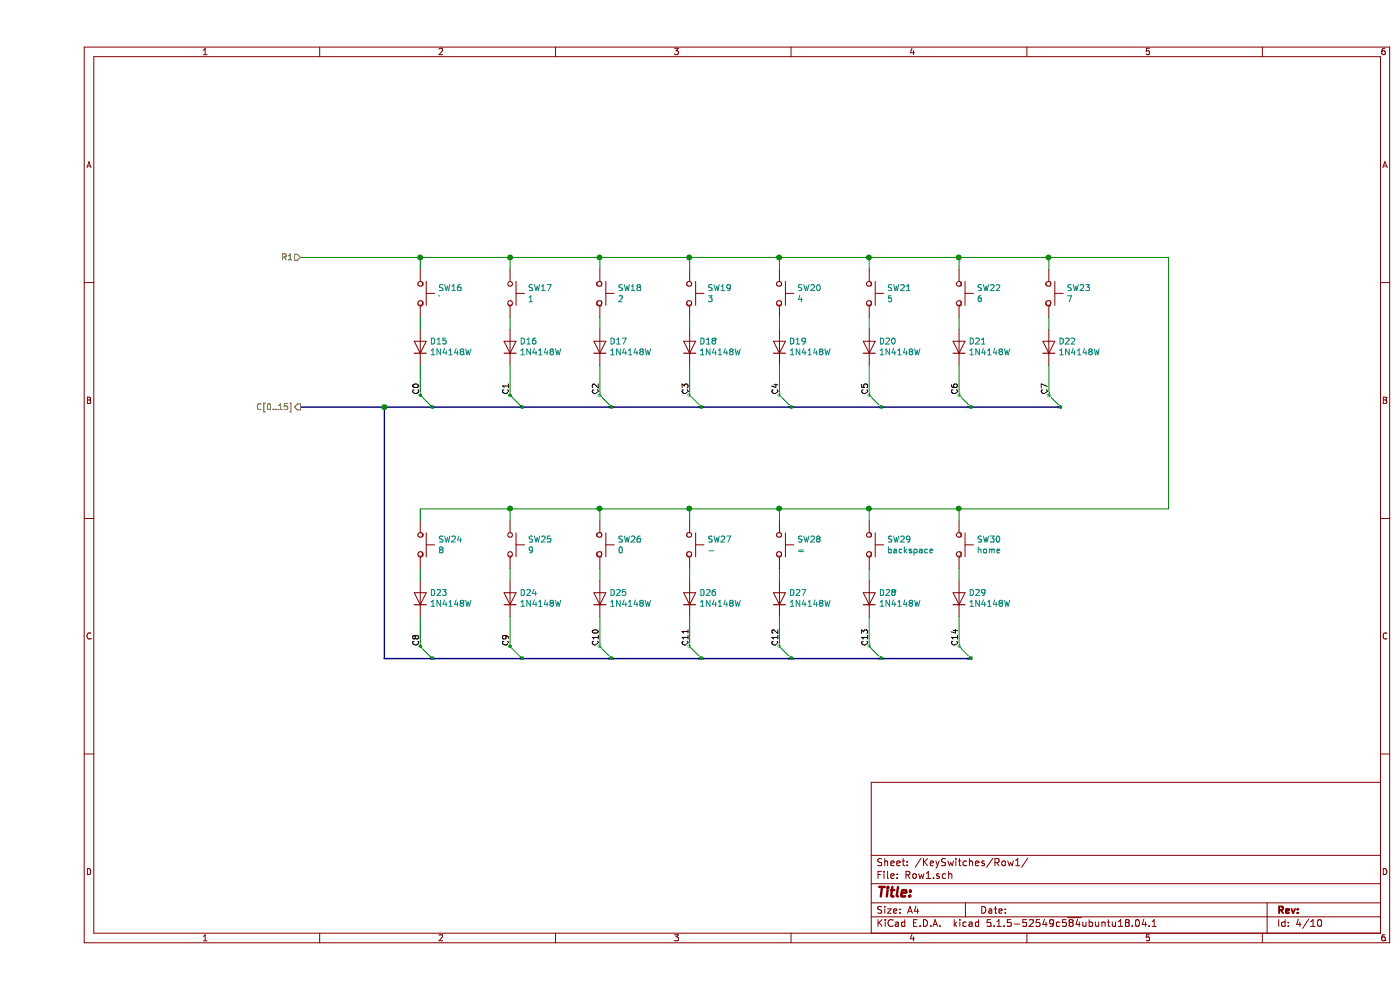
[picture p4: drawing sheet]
EESchema Schematic File Version 4
EELAYER 30 0
EELAYER END
$Descr A4 11693 8268
encoding utf-8
Sheet 4 10
Title ""
Date ""
Rev ""
Comp ""
Comment1 ""
Comment2 ""
Comment3 ""
Comment4 ""
$EndDescr
$Comp
L Switch:SW_Push SW?
U 1 1
P 3200 2450
AR Path="/5E697948/5E775B33" Ref="SW?"  Part="1" 
AR Path="/5E697948/5E6CDE4B/5E775B33" Ref="SW?"  Part="1" 
AR Path="/5E697948/5E763FD4/5E775B33" Ref="SW16"  Part="1" 
F 0 "SW16" V 3154 2598 50  0000 L CNN
F 1 "`" V 3245 2598 50  0000 L CNN
F 2 "Button_Switch_Keyboard:SW_Cherry_MX_1.00u_PCB" H 3200 2650 50  0001 C CNN
F 3 "~" H 3200 2650 50  0001 C CNN
	1    3200 2450
	0    1    1    0   
$EndComp
$Comp
L Diode:1N4148W D?
U 1 1
P 3200 2900
AR Path="/5E697948/5E775B39" Ref="D?"  Part="1" 
AR Path="/5E697948/5E6CDE4B/5E775B39" Ref="D?"  Part="1" 
AR Path="/5E697948/5E763FD4/5E775B39" Ref="D15"  Part="1" 
F 0 "D15" V 3246 2820 50  0000 R CNN
F 1 "1N4148W" V 3155 2820 50  0000 R CNN
F 2 "Diode_SMD:D_SOD-123" H 3200 2725 50  0001 C CNN
F 3 "https://www.vishay.com/docs/85748/1n4148w.pdf" H 3200 2900 50  0001 C CNN
	1    3200 2900
	0    -1   -1   0   
$EndComp
Wire Wire Line
	3200 2650 3200 2750
Text HLabel 2200 2150 0    50   Input ~ 0
R1
Wire Wire Line
	2200 2150 3200 2150
Wire Wire Line
	3200 2150 3200 2250
$Comp
L Switch:SW_Push SW?
U 1 1
P 3950 2450
AR Path="/5E697948/5E775B43" Ref="SW?"  Part="1" 
AR Path="/5E697948/5E6CDE4B/5E775B43" Ref="SW?"  Part="1" 
AR Path="/5E697948/5E763FD4/5E775B43" Ref="SW17"  Part="1" 
F 0 "SW17" V 3904 2598 50  0000 L CNN
F 1 "1" V 3995 2598 50  0000 L CNN
F 2 "Button_Switch_Keyboard:SW_Cherry_MX_1.00u_PCB" H 3950 2650 50  0001 C CNN
F 3 "~" H 3950 2650 50  0001 C CNN
	1    3950 2450
	0    1    1    0   
$EndComp
$Comp
L Diode:1N4148W D?
U 1 1
P 3950 2900
AR Path="/5E697948/5E775B49" Ref="D?"  Part="1" 
AR Path="/5E697948/5E6CDE4B/5E775B49" Ref="D?"  Part="1" 
AR Path="/5E697948/5E763FD4/5E775B49" Ref="D16"  Part="1" 
F 0 "D16" V 3996 2820 50  0000 R CNN
F 1 "1N4148W" V 3905 2820 50  0000 R CNN
F 2 "Diode_SMD:D_SOD-123" H 3950 2725 50  0001 C CNN
F 3 "https://www.vishay.com/docs/85748/1n4148w.pdf" H 3950 2900 50  0001 C CNN
	1    3950 2900
	0    -1   -1   0   
$EndComp
Wire Wire Line
	3950 2650 3950 2750
Wire Wire Line
	3950 2150 3950 2250
$Comp
L Switch:SW_Push SW?
U 1 1
P 4700 2450
AR Path="/5E697948/5E775B51" Ref="SW?"  Part="1" 
AR Path="/5E697948/5E6CDE4B/5E775B51" Ref="SW?"  Part="1" 
AR Path="/5E697948/5E763FD4/5E775B51" Ref="SW18"  Part="1" 
F 0 "SW18" V 4654 2598 50  0000 L CNN
F 1 "2" V 4745 2598 50  0000 L CNN
F 2 "Button_Switch_Keyboard:SW_Cherry_MX_1.00u_PCB" H 4700 2650 50  0001 C CNN
F 3 "~" H 4700 2650 50  0001 C CNN
	1    4700 2450
	0    1    1    0   
$EndComp
$Comp
L Diode:1N4148W D?
U 1 1
P 4700 2900
AR Path="/5E697948/5E775B57" Ref="D?"  Part="1" 
AR Path="/5E697948/5E6CDE4B/5E775B57" Ref="D?"  Part="1" 
AR Path="/5E697948/5E763FD4/5E775B57" Ref="D17"  Part="1" 
F 0 "D17" V 4746 2820 50  0000 R CNN
F 1 "1N4148W" V 4655 2820 50  0000 R CNN
F 2 "Diode_SMD:D_SOD-123" H 4700 2725 50  0001 C CNN
F 3 "https://www.vishay.com/docs/85748/1n4148w.pdf" H 4700 2900 50  0001 C CNN
	1    4700 2900
	0    -1   -1   0   
$EndComp
Wire Wire Line
	4700 2650 4700 2750
Wire Wire Line
	4700 2150 4700 2250
$Comp
L Switch:SW_Push SW?
U 1 1
P 5450 2450
AR Path="/5E697948/5E775B5F" Ref="SW?"  Part="1" 
AR Path="/5E697948/5E6CDE4B/5E775B5F" Ref="SW?"  Part="1" 
AR Path="/5E697948/5E763FD4/5E775B5F" Ref="SW19"  Part="1" 
F 0 "SW19" V 5404 2598 50  0000 L CNN
F 1 "3" V 5495 2598 50  0000 L CNN
F 2 "Button_Switch_Keyboard:SW_Cherry_MX_1.00u_PCB" H 5450 2650 50  0001 C CNN
F 3 "~" H 5450 2650 50  0001 C CNN
	1    5450 2450
	0    1    1    0   
$EndComp
$Comp
L Diode:1N4148W D?
U 1 1
P 5450 2900
AR Path="/5E697948/5E775B65" Ref="D?"  Part="1" 
AR Path="/5E697948/5E6CDE4B/5E775B65" Ref="D?"  Part="1" 
AR Path="/5E697948/5E763FD4/5E775B65" Ref="D18"  Part="1" 
F 0 "D18" V 5496 2820 50  0000 R CNN
F 1 "1N4148W" V 5405 2820 50  0000 R CNN
F 2 "Diode_SMD:D_SOD-123" H 5450 2725 50  0001 C CNN
F 3 "https://www.vishay.com/docs/85748/1n4148w.pdf" H 5450 2900 50  0001 C CNN
	1    5450 2900
	0    -1   -1   0   
$EndComp
Wire Wire Line
	5450 2650 5450 2750
Wire Wire Line
	5450 2150 5450 2250
$Comp
L Switch:SW_Push SW?
U 1 1
P 6200 2450
AR Path="/5E697948/5E775B6D" Ref="SW?"  Part="1" 
AR Path="/5E697948/5E6CDE4B/5E775B6D" Ref="SW?"  Part="1" 
AR Path="/5E697948/5E763FD4/5E775B6D" Ref="SW20"  Part="1" 
F 0 "SW20" V 6154 2598 50  0000 L CNN
F 1 "4" V 6245 2598 50  0000 L CNN
F 2 "Button_Switch_Keyboard:SW_Cherry_MX_1.00u_PCB" H 6200 2650 50  0001 C CNN
F 3 "~" H 6200 2650 50  0001 C CNN
	1    6200 2450
	0    1    1    0   
$EndComp
$Comp
L Diode:1N4148W D?
U 1 1
P 6200 2900
AR Path="/5E697948/5E775B73" Ref="D?"  Part="1" 
AR Path="/5E697948/5E6CDE4B/5E775B73" Ref="D?"  Part="1" 
AR Path="/5E697948/5E763FD4/5E775B73" Ref="D19"  Part="1" 
F 0 "D19" V 6246 2820 50  0000 R CNN
F 1 "1N4148W" V 6155 2820 50  0000 R CNN
F 2 "Diode_SMD:D_SOD-123" H 6200 2725 50  0001 C CNN
F 3 "https://www.vishay.com/docs/85748/1n4148w.pdf" H 6200 2900 50  0001 C CNN
	1    6200 2900
	0    -1   -1   0   
$EndComp
Wire Wire Line
	6200 2650 6200 2750
Wire Wire Line
	6200 2150 6200 2250
$Comp
L Switch:SW_Push SW?
U 1 1
P 6950 2450
AR Path="/5E697948/5E775B7B" Ref="SW?"  Part="1" 
AR Path="/5E697948/5E6CDE4B/5E775B7B" Ref="SW?"  Part="1" 
AR Path="/5E697948/5E763FD4/5E775B7B" Ref="SW21"  Part="1" 
F 0 "SW21" V 6904 2598 50  0000 L CNN
F 1 "5" V 6995 2598 50  0000 L CNN
F 2 "Button_Switch_Keyboard:SW_Cherry_MX_1.00u_PCB" H 6950 2650 50  0001 C CNN
F 3 "~" H 6950 2650 50  0001 C CNN
	1    6950 2450
	0    1    1    0   
$EndComp
$Comp
L Diode:1N4148W D?
U 1 1
P 6950 2900
AR Path="/5E697948/5E775B81" Ref="D?"  Part="1" 
AR Path="/5E697948/5E6CDE4B/5E775B81" Ref="D?"  Part="1" 
AR Path="/5E697948/5E763FD4/5E775B81" Ref="D20"  Part="1" 
F 0 "D20" V 6996 2820 50  0000 R CNN
F 1 "1N4148W" V 6905 2820 50  0000 R CNN
F 2 "Diode_SMD:D_SOD-123" H 6950 2725 50  0001 C CNN
F 3 "https://www.vishay.com/docs/85748/1n4148w.pdf" H 6950 2900 50  0001 C CNN
	1    6950 2900
	0    -1   -1   0   
$EndComp
Wire Wire Line
	6950 2650 6950 2750
Wire Wire Line
	6950 2150 6950 2250
$Comp
L Switch:SW_Push SW?
U 1 1
P 7700 2450
AR Path="/5E697948/5E775B89" Ref="SW?"  Part="1" 
AR Path="/5E697948/5E6CDE4B/5E775B89" Ref="SW?"  Part="1" 
AR Path="/5E697948/5E763FD4/5E775B89" Ref="SW22"  Part="1" 
F 0 "SW22" V 7654 2598 50  0000 L CNN
F 1 "6" V 7745 2598 50  0000 L CNN
F 2 "Button_Switch_Keyboard:SW_Cherry_MX_1.00u_PCB" H 7700 2650 50  0001 C CNN
F 3 "~" H 7700 2650 50  0001 C CNN
	1    7700 2450
	0    1    1    0   
$EndComp
$Comp
L Diode:1N4148W D?
U 1 1
P 7700 2900
AR Path="/5E697948/5E775B8F" Ref="D?"  Part="1" 
AR Path="/5E697948/5E6CDE4B/5E775B8F" Ref="D?"  Part="1" 
AR Path="/5E697948/5E763FD4/5E775B8F" Ref="D21"  Part="1" 
F 0 "D21" V 7746 2820 50  0000 R CNN
F 1 "1N4148W" V 7655 2820 50  0000 R CNN
F 2 "Diode_SMD:D_SOD-123" H 7700 2725 50  0001 C CNN
F 3 "https://www.vishay.com/docs/85748/1n4148w.pdf" H 7700 2900 50  0001 C CNN
	1    7700 2900
	0    -1   -1   0   
$EndComp
Wire Wire Line
	7700 2650 7700 2750
Wire Wire Line
	7700 2150 7700 2250
$Comp
L Switch:SW_Push SW?
U 1 1
P 8450 2450
AR Path="/5E697948/5E775B97" Ref="SW?"  Part="1" 
AR Path="/5E697948/5E6CDE4B/5E775B97" Ref="SW?"  Part="1" 
AR Path="/5E697948/5E763FD4/5E775B97" Ref="SW23"  Part="1" 
F 0 "SW23" V 8404 2598 50  0000 L CNN
F 1 "7" V 8495 2598 50  0000 L CNN
F 2 "Button_Switch_Keyboard:SW_Cherry_MX_1.00u_PCB" H 8450 2650 50  0001 C CNN
F 3 "~" H 8450 2650 50  0001 C CNN
	1    8450 2450
	0    1    1    0   
$EndComp
$Comp
L Diode:1N4148W D?
U 1 1
P 8450 2900
AR Path="/5E697948/5E775B9D" Ref="D?"  Part="1" 
AR Path="/5E697948/5E6CDE4B/5E775B9D" Ref="D?"  Part="1" 
AR Path="/5E697948/5E763FD4/5E775B9D" Ref="D22"  Part="1" 
F 0 "D22" V 8496 2820 50  0000 R CNN
F 1 "1N4148W" V 8405 2820 50  0000 R CNN
F 2 "Diode_SMD:D_SOD-123" H 8450 2725 50  0001 C CNN
F 3 "https://www.vishay.com/docs/85748/1n4148w.pdf" H 8450 2900 50  0001 C CNN
	1    8450 2900
	0    -1   -1   0   
$EndComp
Wire Wire Line
	8450 2650 8450 2750
Wire Wire Line
	8450 2150 8450 2250
$Comp
L Switch:SW_Push SW?
U 1 1
P 3200 4550
AR Path="/5E697948/5E775BA5" Ref="SW?"  Part="1" 
AR Path="/5E697948/5E6CDE4B/5E775BA5" Ref="SW?"  Part="1" 
AR Path="/5E697948/5E763FD4/5E775BA5" Ref="SW24"  Part="1" 
F 0 "SW24" V 3154 4698 50  0000 L CNN
F 1 "8" V 3245 4698 50  0000 L CNN
F 2 "Button_Switch_Keyboard:SW_Cherry_MX_1.00u_PCB" H 3200 4750 50  0001 C CNN
F 3 "~" H 3200 4750 50  0001 C CNN
	1    3200 4550
	0    1    1    0   
$EndComp
$Comp
L Diode:1N4148W D?
U 1 1
P 3200 5000
AR Path="/5E697948/5E775BAB" Ref="D?"  Part="1" 
AR Path="/5E697948/5E6CDE4B/5E775BAB" Ref="D?"  Part="1" 
AR Path="/5E697948/5E763FD4/5E775BAB" Ref="D23"  Part="1" 
F 0 "D23" V 3246 4920 50  0000 R CNN
F 1 "1N4148W" V 3155 4920 50  0000 R CNN
F 2 "Diode_SMD:D_SOD-123" H 3200 4825 50  0001 C CNN
F 3 "https://www.vishay.com/docs/85748/1n4148w.pdf" H 3200 5000 50  0001 C CNN
	1    3200 5000
	0    -1   -1   0   
$EndComp
Wire Wire Line
	3200 4750 3200 4850
Wire Wire Line
	3200 4250 3200 4350
$Comp
L Switch:SW_Push SW?
U 1 1
P 3950 4550
AR Path="/5E697948/5E775BB3" Ref="SW?"  Part="1" 
AR Path="/5E697948/5E6CDE4B/5E775BB3" Ref="SW?"  Part="1" 
AR Path="/5E697948/5E763FD4/5E775BB3" Ref="SW25"  Part="1" 
F 0 "SW25" V 3904 4698 50  0000 L CNN
F 1 "9" V 3995 4698 50  0000 L CNN
F 2 "Button_Switch_Keyboard:SW_Cherry_MX_1.00u_PCB" H 3950 4750 50  0001 C CNN
F 3 "~" H 3950 4750 50  0001 C CNN
	1    3950 4550
	0    1    1    0   
$EndComp
$Comp
L Diode:1N4148W D?
U 1 1
P 3950 5000
AR Path="/5E697948/5E775BB9" Ref="D?"  Part="1" 
AR Path="/5E697948/5E6CDE4B/5E775BB9" Ref="D?"  Part="1" 
AR Path="/5E697948/5E763FD4/5E775BB9" Ref="D24"  Part="1" 
F 0 "D24" V 3996 4920 50  0000 R CNN
F 1 "1N4148W" V 3905 4920 50  0000 R CNN
F 2 "Diode_SMD:D_SOD-123" H 3950 4825 50  0001 C CNN
F 3 "https://www.vishay.com/docs/85748/1n4148w.pdf" H 3950 5000 50  0001 C CNN
	1    3950 5000
	0    -1   -1   0   
$EndComp
Wire Wire Line
	3950 4750 3950 4850
Wire Wire Line
	3950 4250 3950 4350
$Comp
L Switch:SW_Push SW?
U 1 1
P 4700 4550
AR Path="/5E697948/5E775BC1" Ref="SW?"  Part="1" 
AR Path="/5E697948/5E6CDE4B/5E775BC1" Ref="SW?"  Part="1" 
AR Path="/5E697948/5E763FD4/5E775BC1" Ref="SW26"  Part="1" 
F 0 "SW26" V 4654 4698 50  0000 L CNN
F 1 "0" V 4745 4698 50  0000 L CNN
F 2 "Button_Switch_Keyboard:SW_Cherry_MX_1.00u_PCB" H 4700 4750 50  0001 C CNN
F 3 "~" H 4700 4750 50  0001 C CNN
	1    4700 4550
	0    1    1    0   
$EndComp
$Comp
L Diode:1N4148W D?
U 1 1
P 4700 5000
AR Path="/5E697948/5E775BC7" Ref="D?"  Part="1" 
AR Path="/5E697948/5E6CDE4B/5E775BC7" Ref="D?"  Part="1" 
AR Path="/5E697948/5E763FD4/5E775BC7" Ref="D25"  Part="1" 
F 0 "D25" V 4746 4920 50  0000 R CNN
F 1 "1N4148W" V 4655 4920 50  0000 R CNN
F 2 "Diode_SMD:D_SOD-123" H 4700 4825 50  0001 C CNN
F 3 "https://www.vishay.com/docs/85748/1n4148w.pdf" H 4700 5000 50  0001 C CNN
	1    4700 5000
	0    -1   -1   0   
$EndComp
Wire Wire Line
	4700 4750 4700 4850
Wire Wire Line
	4700 4250 4700 4350
$Comp
L Switch:SW_Push SW?
U 1 1
P 5450 4550
AR Path="/5E697948/5E775BCF" Ref="SW?"  Part="1" 
AR Path="/5E697948/5E6CDE4B/5E775BCF" Ref="SW?"  Part="1" 
AR Path="/5E697948/5E763FD4/5E775BCF" Ref="SW27"  Part="1" 
F 0 "SW27" V 5404 4698 50  0000 L CNN
F 1 "-" V 5495 4698 50  0000 L CNN
F 2 "Button_Switch_Keyboard:SW_Cherry_MX_1.00u_PCB" H 5450 4750 50  0001 C CNN
F 3 "~" H 5450 4750 50  0001 C CNN
	1    5450 4550
	0    1    1    0   
$EndComp
$Comp
L Diode:1N4148W D?
U 1 1
P 5450 5000
AR Path="/5E697948/5E775BD5" Ref="D?"  Part="1" 
AR Path="/5E697948/5E6CDE4B/5E775BD5" Ref="D?"  Part="1" 
AR Path="/5E697948/5E763FD4/5E775BD5" Ref="D26"  Part="1" 
F 0 "D26" V 5496 4920 50  0000 R CNN
F 1 "1N4148W" V 5405 4920 50  0000 R CNN
F 2 "Diode_SMD:D_SOD-123" H 5450 4825 50  0001 C CNN
F 3 "https://www.vishay.com/docs/85748/1n4148w.pdf" H 5450 5000 50  0001 C CNN
	1    5450 5000
	0    -1   -1   0   
$EndComp
Wire Wire Line
	5450 4750 5450 4850
Wire Wire Line
	5450 4250 5450 4350
$Comp
L Switch:SW_Push SW?
U 1 1
P 6200 4550
AR Path="/5E697948/5E775BDD" Ref="SW?"  Part="1" 
AR Path="/5E697948/5E6CDE4B/5E775BDD" Ref="SW?"  Part="1" 
AR Path="/5E697948/5E763FD4/5E775BDD" Ref="SW28"  Part="1" 
F 0 "SW28" V 6154 4698 50  0000 L CNN
F 1 "=" V 6245 4698 50  0000 L CNN
F 2 "Button_Switch_Keyboard:SW_Cherry_MX_1.00u_PCB" H 6200 4750 50  0001 C CNN
F 3 "~" H 6200 4750 50  0001 C CNN
	1    6200 4550
	0    1    1    0   
$EndComp
$Comp
L Diode:1N4148W D?
U 1 1
P 6200 5000
AR Path="/5E697948/5E775BE3" Ref="D?"  Part="1" 
AR Path="/5E697948/5E6CDE4B/5E775BE3" Ref="D?"  Part="1" 
AR Path="/5E697948/5E763FD4/5E775BE3" Ref="D27"  Part="1" 
F 0 "D27" V 6246 4920 50  0000 R CNN
F 1 "1N4148W" V 6155 4920 50  0000 R CNN
F 2 "Diode_SMD:D_SOD-123" H 6200 4825 50  0001 C CNN
F 3 "https://www.vishay.com/docs/85748/1n4148w.pdf" H 6200 5000 50  0001 C CNN
	1    6200 5000
	0    -1   -1   0   
$EndComp
Wire Wire Line
	6200 4750 6200 4850
Wire Wire Line
	6200 4250 6200 4350
$Comp
L Switch:SW_Push SW?
U 1 1
P 6950 4550
AR Path="/5E697948/5E775BEB" Ref="SW?"  Part="1" 
AR Path="/5E697948/5E6CDE4B/5E775BEB" Ref="SW?"  Part="1" 
AR Path="/5E697948/5E763FD4/5E775BEB" Ref="SW29"  Part="1" 
F 0 "SW29" V 6904 4698 50  0000 L CNN
F 1 "backspace" V 6995 4698 50  0000 L CNN
F 2 "Button_Switch_Keyboard:SW_Cherry_MX_2.00u_PCB" H 6950 4750 50  0001 C CNN
F 3 "~" H 6950 4750 50  0001 C CNN
	1    6950 4550
	0    1    1    0   
$EndComp
$Comp
L Diode:1N4148W D?
U 1 1
P 6950 5000
AR Path="/5E697948/5E775BF1" Ref="D?"  Part="1" 
AR Path="/5E697948/5E6CDE4B/5E775BF1" Ref="D?"  Part="1" 
AR Path="/5E697948/5E763FD4/5E775BF1" Ref="D28"  Part="1" 
F 0 "D28" V 6996 4920 50  0000 R CNN
F 1 "1N4148W" V 6905 4920 50  0000 R CNN
F 2 "Diode_SMD:D_SOD-123" H 6950 4825 50  0001 C CNN
F 3 "https://www.vishay.com/docs/85748/1n4148w.pdf" H 6950 5000 50  0001 C CNN
	1    6950 5000
	0    -1   -1   0   
$EndComp
Wire Wire Line
	6950 4750 6950 4850
Wire Wire Line
	6950 4250 6950 4350
$Comp
L Switch:SW_Push SW?
U 1 1
P 7700 4550
AR Path="/5E697948/5E775BF9" Ref="SW?"  Part="1" 
AR Path="/5E697948/5E6CDE4B/5E775BF9" Ref="SW?"  Part="1" 
AR Path="/5E697948/5E763FD4/5E775BF9" Ref="SW30"  Part="1" 
F 0 "SW30" V 7654 4698 50  0000 L CNN
F 1 "home" V 7745 4698 50  0000 L CNN
F 2 "Button_Switch_Keyboard:SW_Cherry_MX_1.00u_PCB" H 7700 4750 50  0001 C CNN
F 3 "~" H 7700 4750 50  0001 C CNN
	1    7700 4550
	0    1    1    0   
$EndComp
$Comp
L Diode:1N4148W D?
U 1 1
P 7700 5000
AR Path="/5E697948/5E775BFF" Ref="D?"  Part="1" 
AR Path="/5E697948/5E6CDE4B/5E775BFF" Ref="D?"  Part="1" 
AR Path="/5E697948/5E763FD4/5E775BFF" Ref="D29"  Part="1" 
F 0 "D29" V 7746 4920 50  0000 R CNN
F 1 "1N4148W" V 7655 4920 50  0000 R CNN
F 2 "Diode_SMD:D_SOD-123" H 7700 4825 50  0001 C CNN
F 3 "https://www.vishay.com/docs/85748/1n4148w.pdf" H 7700 5000 50  0001 C CNN
	1    7700 5000
	0    -1   -1   0   
$EndComp
Wire Wire Line
	7700 4750 7700 4850
Wire Wire Line
	7700 4250 7700 4350
Wire Wire Line
	3200 2150 3950 2150
Connection ~ 3200 2150
Connection ~ 3950 2150
Wire Wire Line
	3950 2150 4700 2150
Connection ~ 4700 2150
Wire Wire Line
	4700 2150 5450 2150
Connection ~ 5450 2150
Wire Wire Line
	5450 2150 6200 2150
Connection ~ 6200 2150
Wire Wire Line
	6200 2150 6950 2150
Connection ~ 6950 2150
Wire Wire Line
	6950 2150 7700 2150
Connection ~ 7700 2150
Wire Wire Line
	7700 2150 8450 2150
Connection ~ 8450 2150
Wire Wire Line
	8450 2150 9450 2150
Connection ~ 3950 4250
Wire Wire Line
	3950 4250 3200 4250
Connection ~ 4700 4250
Wire Wire Line
	4700 4250 3950 4250
Connection ~ 5450 4250
Wire Wire Line
	5450 4250 4700 4250
Connection ~ 6200 4250
Wire Wire Line
	6200 4250 5450 4250
Connection ~ 6950 4250
Wire Wire Line
	6950 4250 6200 4250
Connection ~ 7700 4250
Wire Wire Line
	7700 4250 6950 4250
Wire Wire Line
	9450 2150 9450 4250
Wire Wire Line
	3950 3050 3950 3300
Wire Wire Line
	4700 3050 4700 3300
Wire Wire Line
	5450 3050 5450 3300
Wire Wire Line
	6200 3050 6200 3300
Wire Wire Line
	6950 3050 6950 3300
Wire Wire Line
	7700 3050 7700 3300
Wire Wire Line
	8450 3050 8450 3300
Wire Wire Line
	3200 5150 3200 5400
Wire Wire Line
	3950 5150 3950 5400
Wire Wire Line
	4700 5150 4700 5400
Wire Wire Line
	5450 5150 5450 5400
Wire Wire Line
	6200 5150 6200 5400
Wire Wire Line
	6950 5150 6950 5400
Wire Wire Line
	7700 5150 7700 5400
Text Label 3950 3300 1    50   ~ 0
C1
Text Label 4700 3300 1    50   ~ 0
C2
Text Label 5450 3300 1    50   ~ 0
C3
Text Label 6200 3300 1    50   ~ 0
C4
Text Label 6950 3300 1    50   ~ 0
C5
Text Label 7700 3300 1    50   ~ 0
C6
Text Label 8450 3300 1    50   ~ 0
C7
Text Label 3200 5400 1    50   ~ 0
C8
Text Label 3950 5400 1    50   ~ 0
C9
Text Label 4700 5400 1    50   ~ 0
C10
Text Label 5450 5400 1    50   ~ 0
C11
Text Label 6200 5400 1    50   ~ 0
C12
Text Label 6950 5400 1    50   ~ 0
C13
Text Label 7700 5400 1    50   ~ 0
C14
Entry Wire Line
	3200 3300 3300 3400
Entry Wire Line
	3950 3300 4050 3400
Entry Wire Line
	4700 3300 4800 3400
Entry Wire Line
	5450 3300 5550 3400
Entry Wire Line
	6200 3300 6300 3400
Entry Wire Line
	6950 3300 7050 3400
Entry Wire Line
	7700 3300 7800 3400
Entry Wire Line
	8450 3300 8550 3400
Entry Wire Line
	3200 5400 3300 5500
Entry Wire Line
	3950 5400 4050 5500
Entry Wire Line
	4700 5400 4800 5500
Entry Wire Line
	5450 5400 5550 5500
Entry Wire Line
	6200 5400 6300 5500
Entry Wire Line
	6950 5400 7050 5500
Entry Wire Line
	7700 5400 7800 5500
Wire Bus Line
	2900 3400 2900 5500
Wire Bus Line
	2200 3400 2900 3400
Connection ~ 2900 3400
Text HLabel 2200 3400 0    50   Output ~ 0
C[0..15]
Wire Wire Line
	3200 3050 3200 3300
Text Label 3200 3300 1    50   ~ 0
C0
Wire Wire Line
	7700 4250 9450 4250
Wire Bus Line
	2900 5500 7800 5500
Wire Bus Line
	2900 3400 8550 3400
$EndSCHEMATC
